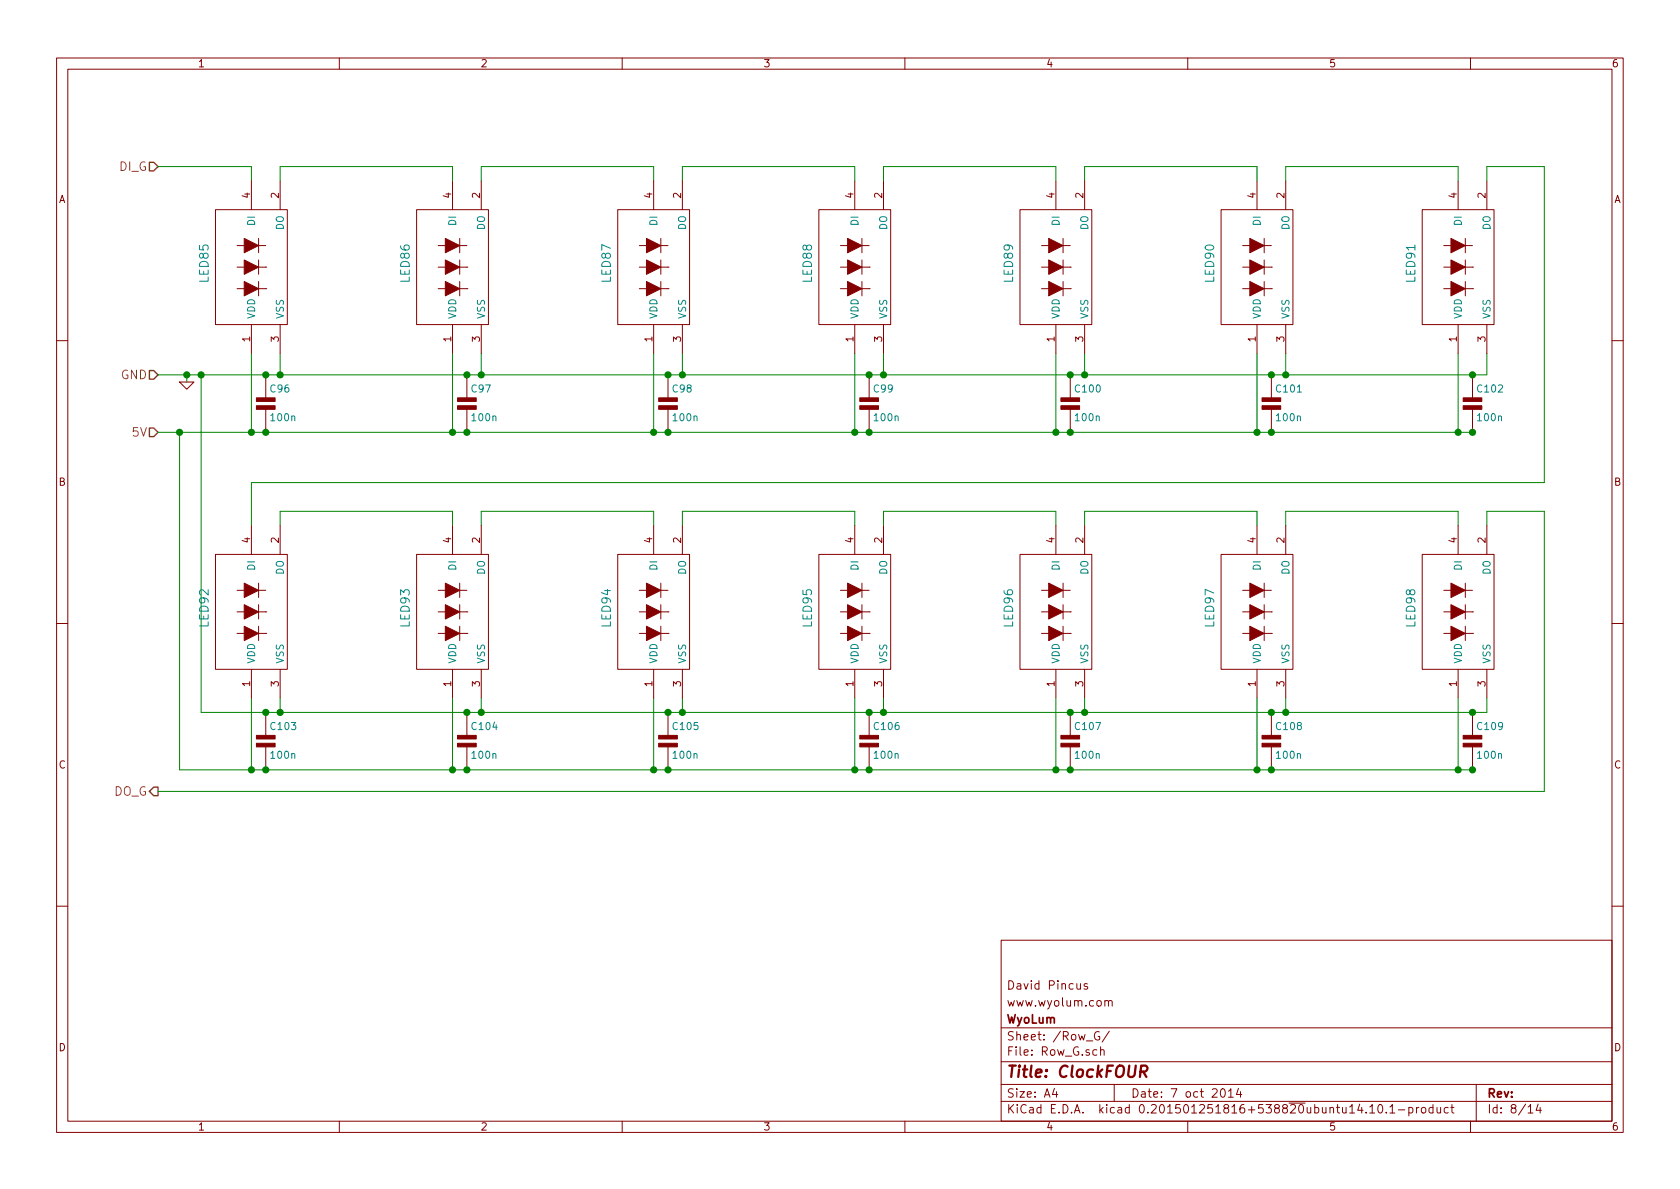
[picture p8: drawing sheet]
EESchema Schematic File Version 2
LIBS:ClockFOUR
LIBS:ClockFOUR-cache
EELAYER 25 0
EELAYER END
$Descr A4 11693 8268
encoding utf-8
Sheet 8 14
Title "ClockFOUR"
Date "7 oct 2014"
Rev ""
Comp "WyoLum"
Comment1 "www.wyolum.com"
Comment2 "David Pincus"
Comment3 ""
Comment4 ""
$EndDescr
Text HLabel 1100 5500 0    60   Output ~ 0
DO_G
Text HLabel 1100 2600 0    60   Input ~ 0
GND
Text HLabel 1100 1150 0    60   Input ~ 0
DI_G
Text HLabel 1100 3000 0    60   Input ~ 0
5V
$Comp
L GND #PWR12
U 1 1
P 1300 2650
F 0 "#PWR12" H 1300 2650 30  0001 C CNN
F 1 "GND" H 1300 2580 30  0001 C CNN
F 2 "" H 1300 2650 60  0001 C CNN
F 3 "" H 1300 2650 60  0001 C CNN
	1    1300 2650
	1    0    0    -1  
$EndComp
$Comp
L C2 C96
U 1 1
P 1850 2800
F 0 "C96" H 1875 2900 50  0000 L CNN
F 1 "100n" H 1875 2700 50  0000 L CNN
F 2 "C4_Pretty:c_0805_led" H 1850 2800 50  0001 C CNN
F 3 "" H 1850 2800 60  0001 C CNN
F 4 "CAP CER 0.1UF 25V 10% X7R 0805" H 1850 3000 60  0001 L CNN "Field4"
F 5 "100n, 25V" H 1850 3100 60  0001 L CNN "Field5"
F 6 "Surface Mount, MLCC" H 1850 3200 60  0001 L CNN "Field6"
F 7 "Kemet" H 1850 3300 60  0001 L CNN "Field7"
F 8 "C0805C104K3RACTU" H 1850 3400 60  0001 L CNN "Field8"
F 9 "Digikey" H 1850 3500 60  0001 L CNN "Field9"
F 10 "399-1168-1-ND" H 1850 3600 60  0001 L CNN "Field10"
F 11 "http://www.digikey.com/product-detail/en/C0805C104K3RACTU/399-1168-1-ND/411443" H 1850 3700 60  0001 L CNN "Field11"
	1    1850 2800
	1    0    0    -1  
$EndComp
Wire Wire Line
	1300 2600 1300 2650
Wire Wire Line
	1100 1150 1750 1150
Wire Wire Line
	1750 1150 1750 1250
Connection ~ 1300 2600
Wire Wire Line
	1950 1250 1950 1150
Wire Wire Line
	1950 1150 3150 1150
Wire Wire Line
	3150 1150 3150 1250
Wire Wire Line
	3350 1250 3350 1150
Wire Wire Line
	3350 1150 4550 1150
Wire Wire Line
	4550 1150 4550 1250
Wire Wire Line
	4750 1250 4750 1150
Wire Wire Line
	4750 1150 5950 1150
Wire Wire Line
	5950 1150 5950 1250
Wire Wire Line
	6150 1250 6150 1150
Wire Wire Line
	6150 1150 7350 1150
Wire Wire Line
	7350 1150 7350 1250
Wire Wire Line
	7550 1250 7550 1150
Wire Wire Line
	7550 1150 8750 1150
Wire Wire Line
	8750 1150 8750 1250
Wire Wire Line
	8950 1250 8950 1150
Wire Wire Line
	8950 1150 10150 1150
Wire Wire Line
	10150 1150 10150 1250
Wire Wire Line
	10350 1250 10350 1150
Wire Wire Line
	10350 1150 10750 1150
Wire Wire Line
	10750 3350 1750 3350
Wire Wire Line
	1750 3350 1750 3650
Wire Wire Line
	1950 3650 1950 3550
Wire Wire Line
	1950 3550 3150 3550
Wire Wire Line
	3150 3550 3150 3650
Wire Wire Line
	3350 3650 3350 3550
Wire Wire Line
	3350 3550 4550 3550
Wire Wire Line
	4550 3550 4550 3650
Wire Wire Line
	4750 3650 4750 3550
Wire Wire Line
	4750 3550 5950 3550
Wire Wire Line
	5950 3550 5950 3650
Wire Wire Line
	6150 3650 6150 3550
Wire Wire Line
	6150 3550 7350 3550
Wire Wire Line
	7350 3550 7350 3650
Wire Wire Line
	7550 3650 7550 3550
Wire Wire Line
	7550 3550 8750 3550
Wire Wire Line
	8750 3550 8750 3650
Wire Wire Line
	8950 3650 8950 3550
Wire Wire Line
	8950 3550 10150 3550
Wire Wire Line
	10150 3550 10150 3650
Wire Wire Line
	10350 3650 10350 3550
Wire Wire Line
	10350 3550 10750 3550
Wire Wire Line
	10750 3550 10750 5500
Wire Wire Line
	10750 5500 1100 5500
Wire Wire Line
	10750 1150 10750 3350
Wire Wire Line
	1100 2600 10350 2600
Wire Wire Line
	10350 2600 10350 2450
Wire Wire Line
	1100 3000 10250 3000
Wire Wire Line
	1950 2450 1950 2600
Connection ~ 1950 2600
Wire Wire Line
	3350 2450 3350 2600
Connection ~ 3350 2600
Wire Wire Line
	4750 2450 4750 2600
Connection ~ 4750 2600
Wire Wire Line
	6150 2450 6150 2600
Connection ~ 6150 2600
Wire Wire Line
	7550 2450 7550 2600
Connection ~ 7550 2600
Wire Wire Line
	8950 2450 8950 2600
Connection ~ 8950 2600
Wire Wire Line
	10150 3000 10150 2450
Wire Wire Line
	8750 2450 8750 3000
Connection ~ 8750 3000
Wire Wire Line
	7350 2450 7350 3000
Connection ~ 7350 3000
Wire Wire Line
	5950 2450 5950 3000
Connection ~ 5950 3000
Wire Wire Line
	4550 2450 4550 3000
Connection ~ 4550 3000
Wire Wire Line
	3150 2450 3150 3000
Connection ~ 3150 3000
Wire Wire Line
	1750 2450 1750 3000
Connection ~ 1750 3000
$Comp
L C2 C97
U 1 1
P 3250 2800
F 0 "C97" H 3275 2900 50  0000 L CNN
F 1 "100n" H 3275 2700 50  0000 L CNN
F 2 "C4_Pretty:c_0805_led" H 3250 2800 50  0001 C CNN
F 3 "" H 3250 2800 60  0001 C CNN
F 4 "CAP CER 0.1UF 25V 10% X7R 0805" H 3250 3000 60  0001 L CNN "Field4"
F 5 "100nF, 25V" H 3250 3100 60  0001 L CNN "Field5"
F 6 "Surface Mount, MLCC" H 3250 3200 60  0001 L CNN "Field6"
F 7 "Kemet" H 3250 3300 60  0001 L CNN "Field7"
F 8 "C0805C104K3RACTU" H 3250 3400 60  0001 L CNN "Field8"
F 9 "Digikey" H 3250 3500 60  0001 L CNN "Field9"
F 10 "399-1168-1-ND" H 3250 3600 60  0001 L CNN "Field10"
F 11 "http://www.digikey.com/product-detail/en/C0805C104K3RACTU/399-1168-1-ND/411443" H 3250 3700 60  0001 L CNN "Field11"
	1    3250 2800
	1    0    0    -1  
$EndComp
$Comp
L C2 C98
U 1 1
P 4650 2800
F 0 "C98" H 4675 2900 50  0000 L CNN
F 1 "100n" H 4675 2700 50  0000 L CNN
F 2 "C4_Pretty:c_0805_led" H 4650 2800 50  0001 C CNN
F 3 "" H 4650 2800 60  0001 C CNN
F 4 "CAP CER 0.1UF 25V 10% X7R 0805" H 4650 3000 60  0001 L CNN "Field4"
F 5 "100n, 25V" H 4650 3100 60  0001 L CNN "Field5"
F 6 "Surface Mount, MLCC" H 4650 3200 60  0001 L CNN "Field6"
F 7 "Kemet" H 4650 3300 60  0001 L CNN "Field7"
F 8 "C0805C104K3RACTU" H 4650 3400 60  0001 L CNN "Field8"
F 9 "Digikey" H 4650 3500 60  0001 L CNN "Field9"
F 10 "399-1168-1-ND" H 4650 3600 60  0001 L CNN "Field10"
F 11 "http://www.digikey.com/product-detail/en/C0805C104K3RACTU/399-1168-1-ND/411443" H 4650 3700 60  0001 L CNN "Field11"
	1    4650 2800
	1    0    0    -1  
$EndComp
$Comp
L C2 C99
U 1 1
P 6050 2800
F 0 "C99" H 6075 2900 50  0000 L CNN
F 1 "100n" H 6075 2700 50  0000 L CNN
F 2 "C4_Pretty:c_0805_led" H 6050 2800 50  0001 C CNN
F 3 "" H 6050 2800 60  0001 C CNN
F 4 "CAP CER 0.1UF 25V 10% X7R 0805" H 6050 3000 60  0001 L CNN "Field4"
F 5 "100nF, 25V" H 6050 3100 60  0001 L CNN "Field5"
F 6 "Surface Mount, MLCC" H 6050 3200 60  0001 L CNN "Field6"
F 7 "Kemet" H 6050 3300 60  0001 L CNN "Field7"
F 8 "C0805C104K3RACTU" H 6050 3400 60  0001 L CNN "Field8"
F 9 "Digikey" H 6050 3500 60  0001 L CNN "Field9"
F 10 "399-1168-1-ND" H 6050 3600 60  0001 L CNN "Field10"
F 11 "http://www.digikey.com/product-detail/en/C0805C104K3RACTU/399-1168-1-ND/411443" H 6050 3700 60  0001 L CNN "Field11"
	1    6050 2800
	1    0    0    -1  
$EndComp
$Comp
L C2 C100
U 1 1
P 7450 2800
F 0 "C100" H 7475 2900 50  0000 L CNN
F 1 "100n" H 7475 2700 50  0000 L CNN
F 2 "C4_Pretty:c_0805_led" H 7450 2800 50  0001 C CNN
F 3 "" H 7450 2800 60  0001 C CNN
F 4 "CAP CER 0.1UF 25V 10% X7R 0805" H 7450 3000 60  0001 L CNN "Field4"
F 5 "100n, 25V" H 7450 3100 60  0001 L CNN "Field5"
F 6 "Surface Mount, MLCC" H 7450 3200 60  0001 L CNN "Field6"
F 7 "Kemet" H 7450 3300 60  0001 L CNN "Field7"
F 8 "C0805C104K3RACTU" H 7450 3400 60  0001 L CNN "Field8"
F 9 "Digikey" H 7450 3500 60  0001 L CNN "Field9"
F 10 "399-1168-1-ND" H 7450 3600 60  0001 L CNN "Field10"
F 11 "http://www.digikey.com/product-detail/en/C0805C104K3RACTU/399-1168-1-ND/411443" H 7450 3700 60  0001 L CNN "Field11"
	1    7450 2800
	1    0    0    -1  
$EndComp
$Comp
L C2 C101
U 1 1
P 8850 2800
F 0 "C101" H 8875 2900 50  0000 L CNN
F 1 "100n" H 8875 2700 50  0000 L CNN
F 2 "C4_Pretty:c_0805_led" H 8850 2800 50  0001 C CNN
F 3 "" H 8850 2800 60  0001 C CNN
F 4 "CAP CER 0.1UF 25V 10% X7R 0805" H 8850 3000 60  0001 L CNN "Field4"
F 5 "100nF, 25V" H 8850 3100 60  0001 L CNN "Field5"
F 6 "Surface Mount, MLCC" H 8850 3200 60  0001 L CNN "Field6"
F 7 "Kemet" H 8850 3300 60  0001 L CNN "Field7"
F 8 "C0805C104K3RACTU" H 8850 3400 60  0001 L CNN "Field8"
F 9 "Digikey" H 8850 3500 60  0001 L CNN "Field9"
F 10 "399-1168-1-ND" H 8850 3600 60  0001 L CNN "Field10"
F 11 "http://www.digikey.com/product-detail/en/C0805C104K3RACTU/399-1168-1-ND/411443" H 8850 3700 60  0001 L CNN "Field11"
	1    8850 2800
	1    0    0    -1  
$EndComp
$Comp
L C2 C102
U 1 1
P 10250 2800
F 0 "C102" H 10275 2900 50  0000 L CNN
F 1 "100n" H 10275 2700 50  0000 L CNN
F 2 "C4_Pretty:c_0805_led" H 10250 2800 50  0001 C CNN
F 3 "" H 10250 2800 60  0001 C CNN
F 4 "CAP CER 0.1UF 25V 10% X7R 0805" H 10250 3000 60  0001 L CNN "Field4"
F 5 "100n, 25V" H 10250 3100 60  0001 L CNN "Field5"
F 6 "Surface Mount, MLCC" H 10250 3200 60  0001 L CNN "Field6"
F 7 "Kemet" H 10250 3300 60  0001 L CNN "Field7"
F 8 "C0805C104K3RACTU" H 10250 3400 60  0001 L CNN "Field8"
F 9 "Digikey" H 10250 3500 60  0001 L CNN "Field9"
F 10 "399-1168-1-ND" H 10250 3600 60  0001 L CNN "Field10"
F 11 "http://www.digikey.com/product-detail/en/C0805C104K3RACTU/399-1168-1-ND/411443" H 10250 3700 60  0001 L CNN "Field11"
	1    10250 2800
	1    0    0    -1  
$EndComp
Connection ~ 10150 3000
$Comp
L C2 C103
U 1 1
P 1850 5150
F 0 "C103" H 1875 5250 50  0000 L CNN
F 1 "100n" H 1875 5050 50  0000 L CNN
F 2 "C4_Pretty:c_0805_led" H 1850 5150 50  0001 C CNN
F 3 "" H 1850 5150 60  0001 C CNN
F 4 "CAP CER 0.1UF 25V 10% X7R 0805" H 1850 5350 60  0001 L CNN "Field4"
F 5 "100nF, 25V" H 1850 5450 60  0001 L CNN "Field5"
F 6 "Surface Mount, MLCC" H 1850 5550 60  0001 L CNN "Field6"
F 7 "Kemet" H 1850 5650 60  0001 L CNN "Field7"
F 8 "C0805C104K3RACTU" H 1850 5750 60  0001 L CNN "Field8"
F 9 "Digikey" H 1850 5850 60  0001 L CNN "Field9"
F 10 "399-1168-1-ND" H 1850 5950 60  0001 L CNN "Field10"
F 11 "http://www.digikey.com/product-detail/en/C0805C104K3RACTU/399-1168-1-ND/411443" H 1850 6050 60  0001 L CNN "Field11"
	1    1850 5150
	1    0    0    -1  
$EndComp
Wire Wire Line
	1400 2600 1400 4950
Wire Wire Line
	1400 4950 10350 4950
Wire Wire Line
	1950 4950 1950 4850
Wire Wire Line
	10350 4950 10350 4850
Connection ~ 1950 4950
Wire Wire Line
	8950 4950 8950 4850
Connection ~ 8950 4950
Wire Wire Line
	7550 4950 7550 4850
Connection ~ 7550 4950
Wire Wire Line
	6150 4950 6150 4850
Connection ~ 6150 4950
Wire Wire Line
	4750 4950 4750 4850
Connection ~ 4750 4950
Wire Wire Line
	3350 4950 3350 4850
Connection ~ 3350 4950
Connection ~ 1850 4950
Connection ~ 7450 2600
Connection ~ 8850 2600
Connection ~ 6050 2600
Connection ~ 6050 3000
Connection ~ 7450 3000
Connection ~ 8850 3000
Connection ~ 10250 2600
Connection ~ 10250 3000
Connection ~ 4650 2600
Connection ~ 4650 3000
Connection ~ 3250 3000
Connection ~ 3250 2600
Connection ~ 1850 2600
Connection ~ 1850 3000
Wire Wire Line
	1250 3000 1250 5350
Wire Wire Line
	1250 5350 10250 5350
Connection ~ 1250 3000
Wire Wire Line
	10150 4850 10150 5350
Connection ~ 1850 5350
Wire Wire Line
	8750 4850 8750 5350
Connection ~ 8750 5350
Wire Wire Line
	7350 4850 7350 5350
Connection ~ 7350 5350
Wire Wire Line
	5950 4850 5950 5350
Connection ~ 5950 5350
Wire Wire Line
	4550 4850 4550 5350
Connection ~ 4550 5350
Wire Wire Line
	3150 4850 3150 5350
Connection ~ 3150 5350
Wire Wire Line
	1750 4850 1750 5350
Connection ~ 1750 5350
$Comp
L C2 C104
U 1 1
P 3250 5150
F 0 "C104" H 3275 5250 50  0000 L CNN
F 1 "100n" H 3275 5050 50  0000 L CNN
F 2 "C4_Pretty:c_0805_led" H 3250 5150 50  0001 C CNN
F 3 "" H 3250 5150 60  0001 C CNN
F 4 "CAP CER 0.1UF 25V 10% X7R 0805" H 3250 5350 60  0001 L CNN "Field4"
F 5 "100n, 25V" H 3250 5450 60  0001 L CNN "Field5"
F 6 "Surface Mount, MLCC" H 3250 5550 60  0001 L CNN "Field6"
F 7 "Kemet" H 3250 5650 60  0001 L CNN "Field7"
F 8 "C0805C104K3RACTU" H 3250 5750 60  0001 L CNN "Field8"
F 9 "Digikey" H 3250 5850 60  0001 L CNN "Field9"
F 10 "399-1168-1-ND" H 3250 5950 60  0001 L CNN "Field10"
F 11 "http://www.digikey.com/product-detail/en/C0805C104K3RACTU/399-1168-1-ND/411443" H 3250 6050 60  0001 L CNN "Field11"
	1    3250 5150
	1    0    0    -1  
$EndComp
$Comp
L C2 C105
U 1 1
P 4650 5150
F 0 "C105" H 4675 5250 50  0000 L CNN
F 1 "100n" H 4675 5050 50  0000 L CNN
F 2 "C4_Pretty:c_0805_led" H 4650 5150 50  0001 C CNN
F 3 "" H 4650 5150 60  0001 C CNN
F 4 "CAP CER 0.1UF 25V 10% X7R 0805" H 4650 5350 60  0001 L CNN "Field4"
F 5 "100nF, 25V" H 4650 5450 60  0001 L CNN "Field5"
F 6 "Surface Mount, MLCC" H 4650 5550 60  0001 L CNN "Field6"
F 7 "Kemet" H 4650 5650 60  0001 L CNN "Field7"
F 8 "C0805C104K3RACTU" H 4650 5750 60  0001 L CNN "Field8"
F 9 "Digikey" H 4650 5850 60  0001 L CNN "Field9"
F 10 "399-1168-1-ND" H 4650 5950 60  0001 L CNN "Field10"
F 11 "http://www.digikey.com/product-detail/en/C0805C104K3RACTU/399-1168-1-ND/411443" H 4650 6050 60  0001 L CNN "Field11"
	1    4650 5150
	1    0    0    -1  
$EndComp
$Comp
L C2 C106
U 1 1
P 6050 5150
F 0 "C106" H 6075 5250 50  0000 L CNN
F 1 "100n" H 6075 5050 50  0000 L CNN
F 2 "C4_Pretty:c_0805_led" H 6050 5150 50  0001 C CNN
F 3 "" H 6050 5150 60  0001 C CNN
F 4 "CAP CER 0.1UF 25V 10% X7R 0805" H 6050 5350 60  0001 L CNN "Field4"
F 5 "100n, 25V" H 6050 5450 60  0001 L CNN "Field5"
F 6 "Surface Mount, MLCC" H 6050 5550 60  0001 L CNN "Field6"
F 7 "Kemet" H 6050 5650 60  0001 L CNN "Field7"
F 8 "C0805C104K3RACTU" H 6050 5750 60  0001 L CNN "Field8"
F 9 "Digikey" H 6050 5850 60  0001 L CNN "Field9"
F 10 "399-1168-1-ND" H 6050 5950 60  0001 L CNN "Field10"
F 11 "http://www.digikey.com/product-detail/en/C0805C104K3RACTU/399-1168-1-ND/411443" H 6050 6050 60  0001 L CNN "Field11"
	1    6050 5150
	1    0    0    -1  
$EndComp
$Comp
L C2 C107
U 1 1
P 7450 5150
F 0 "C107" H 7475 5250 50  0000 L CNN
F 1 "100n" H 7475 5050 50  0000 L CNN
F 2 "C4_Pretty:c_0805_led" H 7450 5150 50  0001 C CNN
F 3 "" H 7450 5150 60  0001 C CNN
F 4 "CAP CER 0.1UF 25V 10% X7R 0805" H 7450 5350 60  0001 L CNN "Field4"
F 5 "100nF, 25V" H 7450 5450 60  0001 L CNN "Field5"
F 6 "Surface Mount, MLCC" H 7450 5550 60  0001 L CNN "Field6"
F 7 "Kemet" H 7450 5650 60  0001 L CNN "Field7"
F 8 "C0805C104K3RACTU" H 7450 5750 60  0001 L CNN "Field8"
F 9 "Digikey" H 7450 5850 60  0001 L CNN "Field9"
F 10 "399-1168-1-ND" H 7450 5950 60  0001 L CNN "Field10"
F 11 "http://www.digikey.com/product-detail/en/C0805C104K3RACTU/399-1168-1-ND/411443" H 7450 6050 60  0001 L CNN "Field11"
	1    7450 5150
	1    0    0    -1  
$EndComp
$Comp
L C2 C108
U 1 1
P 8850 5150
F 0 "C108" H 8875 5250 50  0000 L CNN
F 1 "100n" H 8875 5050 50  0000 L CNN
F 2 "C4_Pretty:c_0805_led" H 8850 5150 50  0001 C CNN
F 3 "" H 8850 5150 60  0001 C CNN
F 4 "CAP CER 0.1UF 25V 10% X7R 0805" H 8850 5350 60  0001 L CNN "Field4"
F 5 "100n, 25V" H 8850 5450 60  0001 L CNN "Field5"
F 6 "Surface Mount, MLCC" H 8850 5550 60  0001 L CNN "Field6"
F 7 "Kemet" H 8850 5650 60  0001 L CNN "Field7"
F 8 "C0805C104K3RACTU" H 8850 5750 60  0001 L CNN "Field8"
F 9 "Digikey" H 8850 5850 60  0001 L CNN "Field9"
F 10 "399-1168-1-ND" H 8850 5950 60  0001 L CNN "Field10"
F 11 "http://www.digikey.com/product-detail/en/C0805C104K3RACTU/399-1168-1-ND/411443" H 8850 6050 60  0001 L CNN "Field11"
	1    8850 5150
	1    0    0    -1  
$EndComp
$Comp
L C2 C109
U 1 1
P 10250 5150
F 0 "C109" H 10275 5250 50  0000 L CNN
F 1 "100n" H 10275 5050 50  0000 L CNN
F 2 "C4_Pretty:c_0805_led" H 10250 5150 50  0001 C CNN
F 3 "" H 10250 5150 60  0001 C CNN
F 4 "CAP CER 0.1UF 25V 10% X7R 0805" H 10250 5350 60  0001 L CNN "Field4"
F 5 "100nF, 25V" H 10250 5450 60  0001 L CNN "Field5"
F 6 "Surface Mount, MLCC" H 10250 5550 60  0001 L CNN "Field6"
F 7 "Kemet" H 10250 5650 60  0001 L CNN "Field7"
F 8 "C0805C104K3RACTU" H 10250 5750 60  0001 L CNN "Field8"
F 9 "Digikey" H 10250 5850 60  0001 L CNN "Field9"
F 10 "399-1168-1-ND" H 10250 5950 60  0001 L CNN "Field10"
F 11 "http://www.digikey.com/product-detail/en/C0805C104K3RACTU/399-1168-1-ND/411443" H 10250 6050 60  0001 L CNN "Field11"
	1    10250 5150
	1    0    0    -1  
$EndComp
Connection ~ 10250 5350
Connection ~ 10250 4950
Connection ~ 8850 5350
Connection ~ 8850 4950
Connection ~ 7450 4950
Connection ~ 7450 5350
Connection ~ 6050 5350
Connection ~ 6050 4950
Connection ~ 4650 4950
Connection ~ 4650 5350
Connection ~ 3250 5350
Connection ~ 3250 4950
Connection ~ 1400 2600
Connection ~ 10150 5350
$Comp
L WS2812B LED85
U 1 1
P 1675 1825
F 0 "LED85" V 1425 1825 60  0000 C CNN
F 1 "WS2812B" V 2075 1825 60  0001 C CNN
F 2 "C4_Pretty:RGB_WS2811B" H 1675 1825 60  0001 C CNN
F 3 "~" H 1675 1825 60  0000 C CNN
	1    1675 1825
	1    0    0    -1  
$EndComp
$Comp
L WS2812B LED86
U 1 1
P 3075 1825
F 0 "LED86" V 2825 1825 60  0000 C CNN
F 1 "WS2812B" V 3475 1825 60  0001 C CNN
F 2 "C4_Pretty:RGB_WS2811B" H 3075 1825 60  0001 C CNN
F 3 "~" H 3075 1825 60  0000 C CNN
	1    3075 1825
	1    0    0    -1  
$EndComp
$Comp
L WS2812B LED87
U 1 1
P 4475 1825
F 0 "LED87" V 4225 1825 60  0000 C CNN
F 1 "WS2812B" V 4875 1825 60  0001 C CNN
F 2 "C4_Pretty:RGB_WS2811B" H 4475 1825 60  0001 C CNN
F 3 "~" H 4475 1825 60  0000 C CNN
	1    4475 1825
	1    0    0    -1  
$EndComp
$Comp
L WS2812B LED88
U 1 1
P 5875 1825
F 0 "LED88" V 5625 1825 60  0000 C CNN
F 1 "WS2812B" V 6275 1825 60  0001 C CNN
F 2 "C4_Pretty:RGB_WS2811B" H 5875 1825 60  0001 C CNN
F 3 "~" H 5875 1825 60  0000 C CNN
	1    5875 1825
	1    0    0    -1  
$EndComp
$Comp
L WS2812B LED89
U 1 1
P 7275 1825
F 0 "LED89" V 7025 1825 60  0000 C CNN
F 1 "WS2812B" V 7675 1825 60  0001 C CNN
F 2 "C4_Pretty:RGB_WS2811B" H 7275 1825 60  0001 C CNN
F 3 "~" H 7275 1825 60  0000 C CNN
	1    7275 1825
	1    0    0    -1  
$EndComp
$Comp
L WS2812B LED90
U 1 1
P 8675 1825
F 0 "LED90" V 8425 1825 60  0000 C CNN
F 1 "WS2812B" V 9075 1825 60  0001 C CNN
F 2 "C4_Pretty:RGB_WS2811B" H 8675 1825 60  0001 C CNN
F 3 "~" H 8675 1825 60  0000 C CNN
	1    8675 1825
	1    0    0    -1  
$EndComp
$Comp
L WS2812B LED91
U 1 1
P 10075 1825
F 0 "LED91" V 9825 1825 60  0000 C CNN
F 1 "WS2812B" V 10475 1825 60  0001 C CNN
F 2 "C4_Pretty:RGB_WS2811B" H 10075 1825 60  0001 C CNN
F 3 "~" H 10075 1825 60  0000 C CNN
	1    10075 1825
	1    0    0    -1  
$EndComp
$Comp
L WS2812B LED92
U 1 1
P 1675 4225
F 0 "LED92" V 1425 4225 60  0000 C CNN
F 1 "WS2812B" V 2075 4225 60  0001 C CNN
F 2 "C4_Pretty:RGB_WS2811B" H 1675 4225 60  0001 C CNN
F 3 "~" H 1675 4225 60  0000 C CNN
	1    1675 4225
	1    0    0    -1  
$EndComp
$Comp
L WS2812B LED93
U 1 1
P 3075 4225
F 0 "LED93" V 2825 4225 60  0000 C CNN
F 1 "WS2812B" V 3475 4225 60  0001 C CNN
F 2 "C4_Pretty:RGB_WS2811B" H 3075 4225 60  0001 C CNN
F 3 "~" H 3075 4225 60  0000 C CNN
	1    3075 4225
	1    0    0    -1  
$EndComp
$Comp
L WS2812B LED94
U 1 1
P 4475 4225
F 0 "LED94" V 4225 4225 60  0000 C CNN
F 1 "WS2812B" V 4875 4225 60  0001 C CNN
F 2 "C4_Pretty:RGB_WS2811B" H 4475 4225 60  0001 C CNN
F 3 "~" H 4475 4225 60  0000 C CNN
	1    4475 4225
	1    0    0    -1  
$EndComp
$Comp
L WS2812B LED95
U 1 1
P 5875 4225
F 0 "LED95" V 5625 4225 60  0000 C CNN
F 1 "WS2812B" V 6275 4225 60  0001 C CNN
F 2 "C4_Pretty:RGB_WS2811B" H 5875 4225 60  0001 C CNN
F 3 "~" H 5875 4225 60  0000 C CNN
	1    5875 4225
	1    0    0    -1  
$EndComp
$Comp
L WS2812B LED96
U 1 1
P 7275 4225
F 0 "LED96" V 7025 4225 60  0000 C CNN
F 1 "WS2812B" V 7675 4225 60  0001 C CNN
F 2 "C4_Pretty:RGB_WS2811B" H 7275 4225 60  0001 C CNN
F 3 "~" H 7275 4225 60  0000 C CNN
	1    7275 4225
	1    0    0    -1  
$EndComp
$Comp
L WS2812B LED97
U 1 1
P 8675 4225
F 0 "LED97" V 8425 4225 60  0000 C CNN
F 1 "WS2812B" V 9075 4225 60  0001 C CNN
F 2 "C4_Pretty:RGB_WS2811B" H 8675 4225 60  0001 C CNN
F 3 "~" H 8675 4225 60  0000 C CNN
	1    8675 4225
	1    0    0    -1  
$EndComp
$Comp
L WS2812B LED98
U 1 1
P 10075 4225
F 0 "LED98" V 9825 4225 60  0000 C CNN
F 1 "WS2812B" V 10475 4225 60  0001 C CNN
F 2 "C4_Pretty:RGB_WS2811B" H 10075 4225 60  0001 C CNN
F 3 "~" H 10075 4225 60  0000 C CNN
	1    10075 4225
	1    0    0    -1  
$EndComp
$EndSCHEMATC
